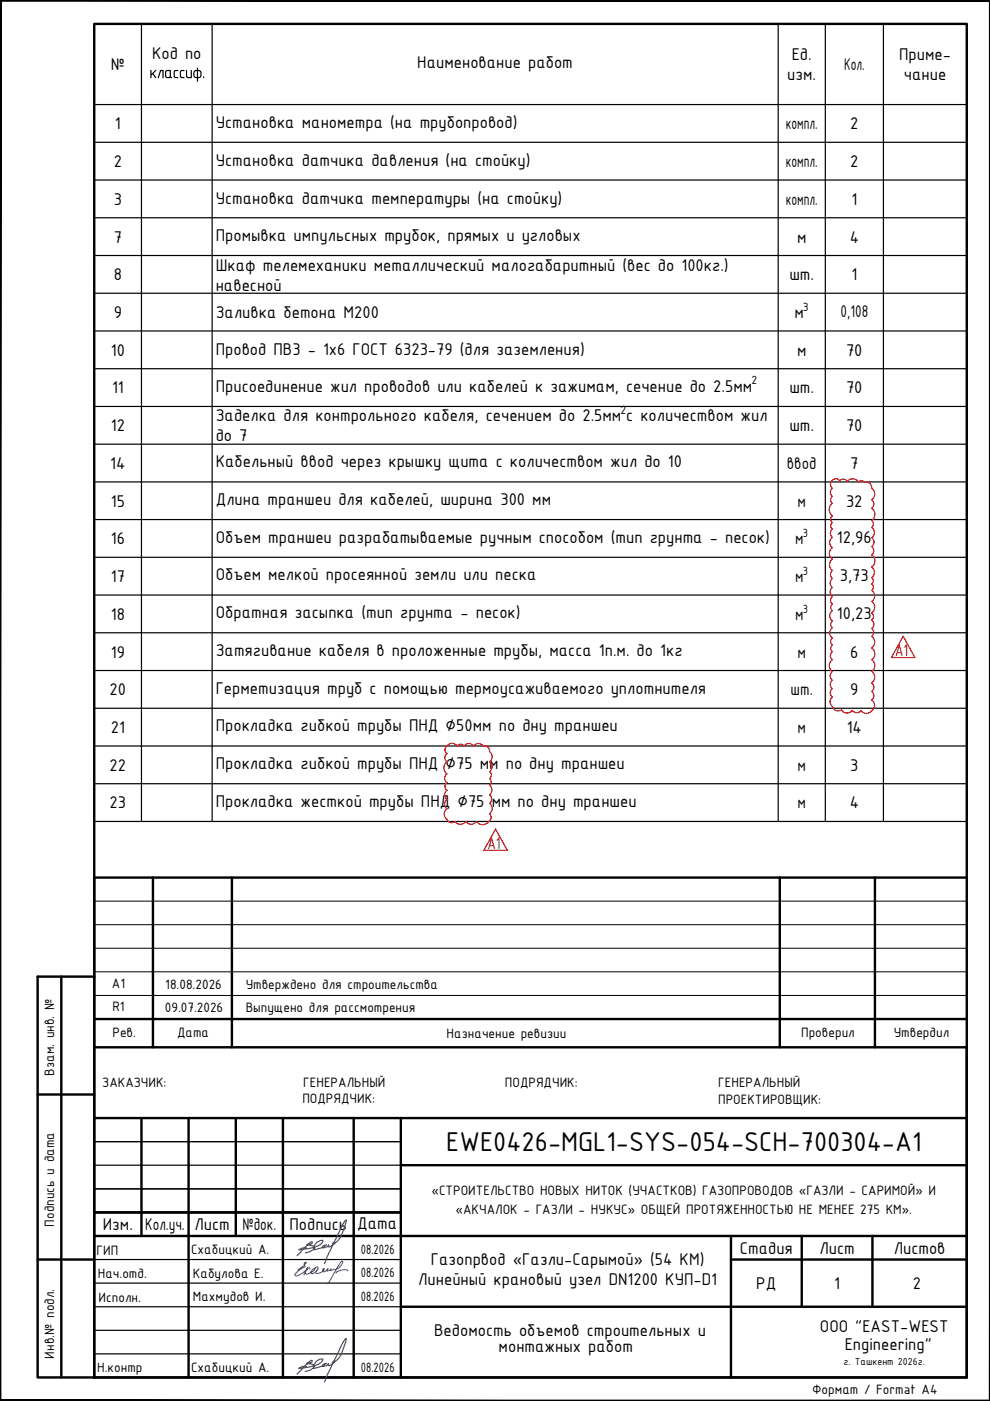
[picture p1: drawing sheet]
<svg xmlns="http://www.w3.org/2000/svg" width="210mm" height="297mm" viewBox="0 0 210 297" stroke-linecap="round" stroke-linejoin="round" font-family="sans-serif">
<!-- layer: _SHTAMP -->
<g fill="#000" stroke="#000" stroke-width=".21">
<path d="M0 .1l.2 .2h209.6zM0 .1h210l-.2 .2z"/>
<path d="M209.8 .3v296.5l.2-296.7zM210 .1v296.9l-.2-.2z"/>
<path d="M.2 .3l-.2 296.7 .2-.2zM0 .1l.2 .2-.2 296.7z"/>
<path d="M.2 296.8l209.8 .2-.2-.2zM.2 296.8l209.8 .2h-210z"/>
</g>
<g fill="none" stroke="#000" stroke-width=".51">
<path d="M20 5.1h185v286.9h-185zM13 207.1v84.9M20 207.1h-12v84.9h12M8 232.1h12M20 237.1h185v54.9h-185zM20 222v15.1M30 237.1v25M40 237.1v54.9M50 237.1v25M60 237.1v54.9M75 237.1v54.9M85 237.1v54.9"/>
<path d="M205 222v15.1M20 257.1h65M85 247h120M8 267h12M20 262.1h185M85 277.1h120M155 267h50M155 262.1v29.9M170 262.1v15M185 262.1v15"/>
</g>
<path d="M20 247h65M20 252.1h65M20 242h65M20 277.1h65M20 267h65M20 272h65M20 282.1h65M20 287h65" fill="none" stroke="#000" stroke-width=".25"/>
<!-- layer: SHTAMP -->
<path d="M32.4 186.1v35.9M49.2 186.1v35.9M165.3 186.1v35.9M185.5 186.1v35.9M205 186.1h-185v35.9h185M20 216.1h185" fill="none" stroke="#000" stroke-width=".51"/>
<path d="M20 196.1h185M20 191.1h185M20 211.1h185M20 206h185M20 201h185" fill="none" stroke="#000" stroke-width=".21"/>
<!-- layer: 0 -->
<g fill="none" stroke="#000" stroke-width=".25">
<path d="M20 5.1h185v169.1h-185zM30 5.1v169.1M45 5.1v169.1M165 5.1v169.1M175 5.1v169.1M187.3 5.1v169.1M20 22.2h185M20 30.2h185M20 38.2h185M20 46.2h185M20 54.2h185M20 62.2h185"/>
<path d="M20 70.2h185M20 78.2h185M20 86.2h185M20 94.2h185M20 102.2h185M20 110.2h185M20 118.2h185M20 126.2h185M20 134.2h185M20 142.2h185M20 150.2h185M20 158.2h185"/>
<path d="M20 166.2h185"/>
</g>
<!-- layer: Rev. -->
<g fill="none" stroke="#f00" stroke-width=".25">
<path d="M176.5 109.4a.88 .88 0 0 0 0 1.4M176.5 113.9a1.34 1.34 0 0 0 0 2.2 1.48 1.48 0 0 0 0 2.5 1.47 1.47 0 0 0 0 2.4 1.03 1.03 0 0 0 0 1.7 1.16 1.16 0 0 0 0 1.9 1.18 1.18 0 0 0 0 1.9 1 1 0 0 0 0 1.6 .81 .81 0 0 0 0 1.4 1.37 1.37 0 0 0 0 2.2 .85 .85 0 0 0 0 1.4 1.34 1.34 0 0 0 0 2.2 .88 .88 0 0 0 0 1.5 .88 .88 0 0 0 0 1.4 1.03 1.03 0 0 0 0 1.7 1.51 1.51 0 0 0 0 2.5 1.13 1.13 0 0 0 0 1.8 1.09 1.09 0 0 0 0 1.8M176.5 105.2a.9 .9 0 0 0 0 1.5 1.62 1.62 0 0 0 0 2.7M176.5 110.8a.86 .86 0 0 0 0 1.4 1.05 1.05 0 0 0 0 1.7M176.5 101.8a.92 .92 0 0 1 1.5 .1 1.01 1.01 0 0 1 1.6 .1M176.5 101.9a1.03 1.03 0 0 0 0 1.6 1.05 1.05 0 0 0 0 1.7M179.6 102.1a1.46 1.46 0 0 1 2.4 .1 .83 .83 0 0 1 1.4 .1 1.15 1.15 0 0 1 1.4 1.2 1.51 1.51 0 0 1 0 2.5 1.09 1.09 0 0 1 0 1.7 1.59 1.59 0 0 1 0 2.7 .89 .89 0 0 1 0 1.4 1.34 1.34 0 0 1 0 2.2M184.8 115.9a1.07 1.07 0 0 1 0 1.7M184.8 114a1.15 1.15 0 0 1 0 1.9M184.8 117.6a1.57 1.57 0 0 1 0 2.6 1.37 1.37 0 0 1 0 2.3M184.8 129.9a.93 .93 0 0 1 0 1.6 1.08 1.08 0 0 1 0 1.7 1.03 1.03 0 0 1 0 1.7M184.8 122.5a.81 .81 0 0 1 0 1.3"/>
<path d="M184.8 125.2a1.44 1.44 0 0 1 0 2.3 1.47 1.47 0 0 1 0 2.4M184.8 134.9a1.49 1.49 0 0 1 0 2.5M184.8 137.4a1.52 1.52 0 0 1 0 2.5 1.5 1.5 0 0 1 0 2.4 1.49 1.49 0 0 1 0 2.5 1.11 1.11 0 0 1 0 1.8 1.09 1.09 0 0 1 0 1.8 1.49 1.49 0 0 1-.2 2.5l-.6 .3h-.7l-.8-.5M184.8 123.8a.84 .84 0 0 1 0 1.4M191.5 134.9l2.5 4.5h-5zM100.4 158.2a1.21 1.21 0 0 0-2 0 .91 .91 0 0 0-1.5 0 1.4 1.4 0 0 0-1.8-.4 1.4 1.4 0 0 0-.5 1.8l.2 .2a1.05 1.05 0 0 0 0 1.7 1.56 1.56 0 0 0 0 2.6M100.4 158.2a1.25 1.25 0 0 1 2.1 0 1.09 1.09 0 0 1 1.3 1.2 1.31 1.31 0 0 1 0 2.1 1.28 1.28 0 0 1 0 2.1M176.5 149.8a1.26 1.26 0 0 0 1.9 .7M176.5 146a1.09 1.09 0 0 0 0 1.8 1.24 1.24 0 0 0 0 2M178.4 150.5a1.43 1.43 0 0 0 2.3 .1 1.11 1.11 0 0 0 1.9 .1M94.8 164.1a1.13 1.13 0 0 0 0 1.8M103.8 163.6a.88 .88 0 0 1 0 1.5 .86 .86 0 0 1 0 1.4 1.25 1.25 0 0 1 0 2 1.1 1.1 0 0 1 0 1.8 1.37 1.37 0 0 1 0 2.2 .98 .98 0 0 1-.1 1.7 1.62 1.62 0 0 1-2.7 0 1.36 1.36 0 0 1-2.2 0 1.41 1.41 0 0 1-2.3 0 1.07 1.07 0 0 1-1.7-.5 1.39 1.39 0 0 1 0-2.2 1.21 1.21 0 0 1 0-2 1.16 1.16 0 0 1 0-1.9 1.01 1.01 0 0 1 0-1.7"/>
<path d="M105.1 175.8l2.5 4.5h-5z"/>
</g>
<!-- layer: 0 -->
<path d="M210 .1h-210v296.9h210" fill="none" stroke="#000" stroke-width=".21"/>
<path d="M64.7 265.6a3.2 3.2 0 0 0 2-1 1.26 1.26 0 0 0-1.5-.6l-.2-.1 .9-.1a.28 .28 0 0 0 .3-.2 .28 .28 0 0 0-.1-.3l-.6 .3-2.5 2.6M68.9 264.1v.1l-.3 .2-2 .6-.1-.4a1.71 1.71 0 0 1 2-1.5l-.1 .3a4 4 0 0 1-3 1.3l-2 .3a1.99 1.99 0 0 1 1.6-.4M69.3 264a.87 .87 0 0 0-1 .6l1-.3 .4-.3-.1 .3 .3 .1 1.2-1-.5 .2-.1 .2 .8-.4a4.8 4.8 0 0 0 1.7-3l.4-1.8-.7 1-3.9 8.2M64.7 290.8a3.2 3.2 0 0 0 2-1v-.1a1.26 1.26 0 0 0-1.5-.6l-.2-.1 .9-.1a.28 .28 0 0 0 .3-.1 .28 .28 0 0 0-.1-.4l-.6 .4-2.5 2.6M68.8 289.2l.1 .2-.3 .1-2 .6-.1-.4a1.71 1.71 0 0 1 2-1.5l-.1 .3a4 4 0 0 1-3 1.4l-2.1 .2a1.99 1.99 0 0 1 1.7-.4M69.2 289.1a.87 .87 0 0 0-.9 .6l1-.2 .3-.4v.3l.3 .1 1.1-.9-.5 .2v.1l.8-.4a4.8 4.8 0 0 0 1.6-3l.5-1.7-.8 .9-3.8 8.3" fill="none" stroke="#2612d3" stroke-width=".25"/>
<path d="M65.7 269.1l-.2-.3-.9 .8a2.35 2.35 0 0 1-2 .9 .88 .88 0 0 1 .6-1l1.5-.9a.69 .69 0 0 1 .1-1l.1 .1-.5 .6-1.3 1M66.8 268.9l.3-.3 .3 .1a1.21 1.21 0 0 1-1.4 1.3l-.1-.4 .9-.7a2.04 2.04 0 0 1-1.8 1.3l-.2-.4 .4-1-.8 1.5M67.4 269.1l-.5 .6 .2 .3a1.5 1.5 0 0 0 1.7-1h-.3l-.1 .3 .2 .3 .7-.3 .3-.3-.3 .3 .1 .2 .5-.2 .3-.2-.1 .3 .8-.3 .3 .2 .2-.2a1.58 1.58 0 0 0 1.2-1.7 1.98 1.98 0 0 0-1 1.3l-1.9 3.3-.3 .1M73.7 269.5l-.1-.2a3 3 0 0 0-2.4 .4l.1 .2" fill="none" stroke="#00f" stroke-width=".21"/>
<text font-size="6.2" x="94.6" y="244.1">EWE0426-MGL1-SYS-054-SCH-700304-A1</text>
<g font-size="3.9">
<text x="23.5" y="14.9">№</text>
<text x="31.6" y="16.6">классиф .</text>
<text x="32.2" y="12.4">Код по</text>
<text x="88.5" y="14.5">Наименование работ</text>
<text x="166.9" y="16.9">изм.</text>
<text x="167.9" y="12.8">Ед.</text>
<text x="179" y="14.9">Кол.</text>
<text x="190.6" y="12.8">Приме-</text>
<text x="191.6" y="16.9">чание</text>
<text x="24.4" y="27.4">1</text>
<text x="45.7" y="27.2">Установка манометра (на трубопровод)</text>
<text x="166.6" y="27.4">компл.</text>
<text x="180.3" y="27.4">2</text>
<text x="24.1" y="35.4">2</text>
<text x="45.7" y="35.2">Установка датчика давления (на стойку)</text>
<text x="166.6" y="35.4">компл.</text>
<text x="180.3" y="35.4">2</text>
<text x="24.1" y="43.4">3</text>
<text x="45.7" y="43.2">Установка датчика температуры (на стойку)</text>
<text x="166.6" y="43.4">компл.</text>
<text x="180.5" y="43.4">1</text>
<text x="24.1" y="51.4">7</text>
<text x="45.7" y="51">Промывка импульсных трубок, прямых и угловых</text>
<text x="169" y="51.4">м</text>
<text x="180.1" y="51.4">4</text>
<text x="24.1" y="59.4">8</text>
<text x="45.7" y="57.5">Шкаф телемеханики металлический малогабаритный (вес до 100кг.)</text>
<text x="167.4" y="59.4">шт.</text>
<text x="180.5" y="59.4">1</text>
<text x="45.7" y="61.6">навесной</text>
<text x="24.1" y="67.4">9</text>
<text x="45.7" y="67.4">Заливка бетона М200</text>
<text x="168.4" y="67.4">м</text>
<text x="178.2" y="67.2">0,108</text>
<text x="23.5" y="75.4">10</text>
<text x="45.7" y="75.2">Провод ПВ3 - 1х6 ГОСТ 6323-79 (для заземления)</text>
<text x="169" y="75.4">м</text>
<text x="179.4" y="75.4">70</text>
<text x="23.7" y="83.4">11</text>
<text x="45.7" y="83">Присоединение жил проводов или кабелей к зажимам, сечение до 2.5мм</text>
<text x="167.4" y="83.4">шт.</text>
<text x="179.4" y="83.4">70</text>
<text x="45.7" y="89.3">Заделка для контрольного кабеля, сечением до 2.5мм с количеством жил</text>
<text x="23.5" y="91.4">12</text>
<text x="45.7" y="93.5">до 7</text>
<text x="167.4" y="91.4">шт.</text>
<text x="179.4" y="91.4">70</text>
<text x="23.4" y="99.4">14</text>
<text x="45.7" y="99">Кабельный ввод через крышку щита с количеством жил до 10</text>
<text x="166.8" y="99.4">ввод</text>
<text x="180.3" y="99.4">7</text>
<text x="23.5" y="107.4">15</text>
<text x="45.7" y="107">Длина траншеи для кабелей, ширина 300 мм</text>
<text x="169.1" y="107.4">м</text>
<text x="179.4" y="107.4">32</text>
<text x="23.5" y="115.4">16</text>
<text x="45.7" y="115">Объем траншеи разрабатываемые ручным способом (тип грунта - песок)</text>
<text x="168.6" y="115.4">м</text>
<text x="177.5" y="115.2">12,96</text>
<text x="23.5" y="123.4">17</text>
<text x="45.7" y="123">Объем мелкой просеянной земли или песка</text>
<text x="168.6" y="123.4">м</text>
<text x="178.1" y="123.2">3,73</text>
<text x="23.5" y="131.4">18</text>
<text x="45.7" y="131">Обратная засыпка (тип грунта - песок)</text>
<text x="168.6" y="131.4">м</text>
<text x="177.5" y="131.2">10,23</text>
<text x="23.5" y="139.4">19</text>
<text x="45.7" y="139.1">Затягивание кабеля в проложенные трубы, масса 1п.м. до 1кг</text>
<text x="169.1" y="139.4">м</text>
<text x="180.3" y="139.4">6</text>
<text x="23.2" y="147.4">20</text>
<text x="45.7" y="147.1">Герметизация труб с помощью термоусаживаемого уплотнителя</text>
<text x="167.6" y="147.4">шт.</text>
<text x="180.3" y="147.4">9</text>
<text x="23.5" y="155.4">21</text>
<text x="45.7" y="155">Прокладка гибкой трубы ПНД ∅50мм по дну траншеи</text>
<text x="169.1" y="155.4">м</text>
<text x="179.5" y="155.4">14</text>
<text x="23.2" y="163.4">22</text>
<text x="45.7" y="163">Прокладка гибкой трубы ПНД ∅75 мм по дну траншеи</text>
<text x="169.1" y="163.4">м</text>
<text x="180.3" y="163.4">3</text>
<text x="23.2" y="171.4">23</text>
<text x="45.7" y="171">Прокладка жесткой трубы ПНД ∅75 мм по дну траншеи</text>
<text x="169.1" y="171.4">м</text>
<text x="180.1" y="171.4">4</text>
<text x="21.8" y="260.8">Изм.</text>
<text x="30.8" y="260.8">Кол.уч.</text>
<text x="41.2" y="260.8">Лист</text>
<text x="51.4" y="260.8">№док.</text>
<text x="61.4" y="260.8">Подпись</text>
<text x="75.7" y="260.6">Дата</text>
<text x="91.4" y="268.3">Газопрвод «Газли-Сарымой» (54 КМ)</text>
<text x="156.9" y="265.8">Стадия</text>
<text x="173.7" y="265.8">Лист</text>
<text x="189.5" y="265.8">Листов</text>
<text x="88.7" y="272.4">Линейный крановый узел DN1200 КУП-D1</text>
<text x="160.4" y="273.3">РД</text>
<text x="176.9" y="273.3">1</text>
<text x="193.5" y="273.3">2</text>
<text x="92.1" y="283.2">Ведомость объемов строительных и</text>
<text x="105.7" y="286.6">монтажных работ</text>
<text x="173.8" y="282.3">OOO &quot;EAST-WEST</text>
<text x="179.1" y="286.3">Engineering&quot;</text>
</g>
<g font-size="3.9" fill="#f00">
<text x="189.8" y="139.2">A1</text>
<text x="103.4" y="180">A1</text>
</g>
<g font-size="3.1">
<text x="23.7" y="209.5">A1</text>
<text x="35.1" y="209.6">18.08.2026</text>
<text x="52.1" y="209.7">Утверждено для строительства</text>
<text x="23.8" y="214.4">R1</text>
<text x="34.9" y="214.6">09.07.2026</text>
<text x="52.1" y="214.7">Выпущено для рассмотрения</text>
<text x="23.9" y="219.9">Рев.</text>
<text x="37.5" y="219.9">Дата</text>
<text x="94.7" y="220">Назначение ревизии</text>
<text x="169.9" y="219.9">Проверил</text>
<text x="189.5" y="219.9">Утвердил</text>
<text x="11.5" y="228.1" transform="rotate(-90 11.5 228.1)">Взам. инв. №</text>
<text x="21.7" y="230.6">ЗАКАЗЧИК:</text>
<text x="64.1" y="233.9">ПОДРЯДЧИК:</text>
<text x="64.3" y="230.6">ГЕНЕРАЛЬНЫЙ</text>
<text x="107.1" y="230.6">ПОДРЯДЧИК:</text>
<text x="152.3" y="230.6">ГЕНЕРАЛЬНЫЙ</text>
<text x="152.3" y="234.1">ПРОЕКТИРОВЩИК:</text>
<text x="91.5" y="253.4">«СТРОИТЕЛЬСТВО НОВЫХ НИТОК (УЧАСТКОВ) ГАЗОПРОВОДОВ «ГАЗЛИ - САРИМОЙ» И</text>
<text x="96.6" y="257.4">«АКЧАЛОК - ГАЗЛИ - НУКУС» ОБЩЕЙ ПРОТЯЖЕННОСТЬЮ НЕ МЕНЕЕ 275 КМ».</text>
<text x="11.5" y="260.1" transform="rotate(-90 11.5 260.1)">Подпись и дата</text>
<text x="20.5" y="266">ГИП</text>
<text x="40.5" y="265.9">Схабицкий А.</text>
<text x="76.5" y="265.8">08.2026</text>
<text x="20.7" y="270.9">Нач.отд.</text>
<text x="20.9" y="276">Исполн.</text>
<text x="40.9" y="270.9">Кабулова Е.</text>
<text x="40.9" y="275.9">Махмудов И.</text>
<text x="76.5" y="270.8">08.2026</text>
<text x="76.5" y="275.8">08.2026</text>
<text x="11.5" y="288" transform="rotate(-90 11.5 288)">Инв.№ подл.</text>
<text x="20.6" y="291">Н.контр</text>
<text x="40.5" y="290.9">Схабицкий А.</text>
<text x="76.5" y="290.8">08.2026</text>
<text x="172.2" y="295.6">Формат / Format A4</text>
</g>
<g font-size="2.7">
<text x="170.2" y="65.9">3</text>
<text x="159.3" y="81.5">2</text>
<text x="131.6" y="87.8">2</text>
<text x="170.2" y="113.9">3</text>
<text x="170.2" y="121.9">3</text>
<text x="170.2" y="129.9">3</text>
</g>
<text font-size="2.3" x="178.8" y="289.3">г. Ташкент 2026г.</text>
</svg>
